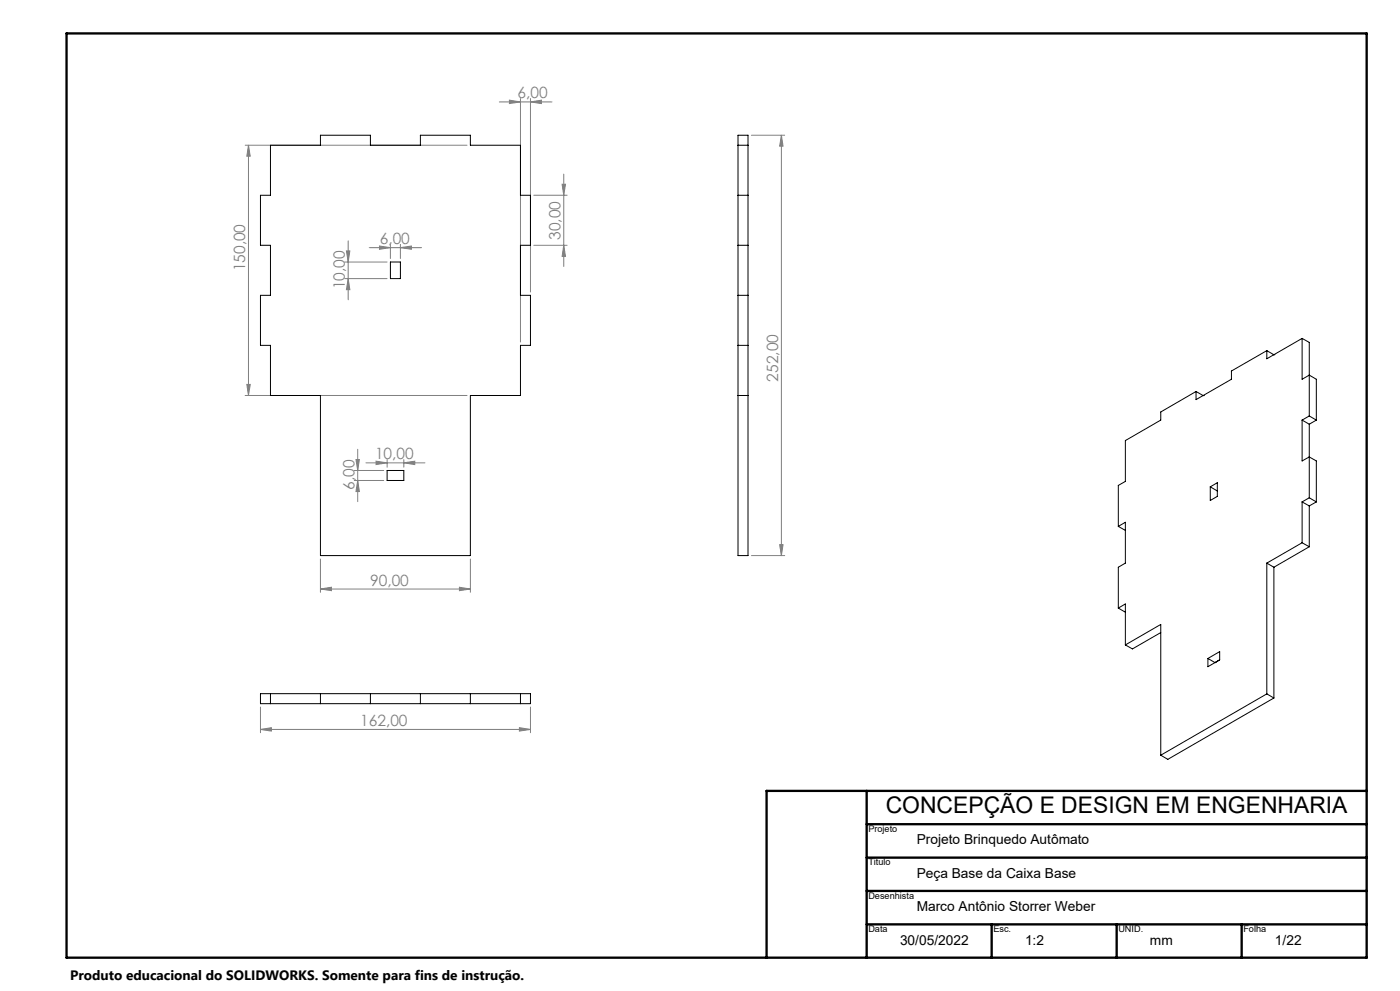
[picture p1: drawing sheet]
<svg xmlns="http://www.w3.org/2000/svg" width="420mm" height="297mm" viewBox="0 0 420 297" stroke-linecap="round" stroke-linejoin="round" font-family="sans-serif">
<g fill="none" stroke="#808080" stroke-width=".3">
<path d="M149.8 30.5h15.8M152.8 30l3.3 .5-3.3 .5zM156.1 29.5v73M159.1 30.5l3.3-.5v1zM159.1 29.5v58M73.6 43.5h66.5M74.5 43.5l.6 3.3h-1.1zM74.5 43.5v75M160.1 58.5h10M168.6 55.2h1.1l-.6 3.3zM169.1 52.2v27.7M225.4 40.5h10"/>
<path d="M234.4 40.5l.5 3.3h-1zM234.4 40.5v126M103.4 78.5h12.7M103.9 75.2h1.1l-.5 3.3zM104.5 72.2v17.6M110.8 74.2h15.7M113.8 73.7l3.3 .5-3.3 .5zM117.1 73.2v4.3M120.1 74.2l3.3-.5v1zM120.1 73.2v4.3M160.1 73.5h10M169.1 73.5l.6 3.3h-1.1z"/>
<path d="M103.4 83.5h12.7M104.5 83.5l.5 3.3h-1.1zM73.6 118.5h66.5M74 115.2h1.1l-.6 3.3zM106.8 137.7h1l-.5 3.3zM107.3 134.7v15.7M109.8 138.7h17.7M112.8 138.2l3.3 .5-3.3 .5zM116.1 137.7v2.3M121.1 138.7l3.3-.5v1zM121.1 137.7v2.3M106.3 144h8.8"/>
<path d="M106.3 141h8.8M107.3 144l.5 3.3h-1zM96.1 176.5l3.3-.5v1zM96.1 167.5v10M96.1 176.5h45M137.8 176l3.3 .5-3.3 .5zM141.1 167.5v10M225.4 166.5h10M233.9 163.2h1l-.5 3.3zM78.1 218.6l3.3-.5v1zM78.1 211.9v7.7M78.1 218.6h81"/>
<path d="M155.8 218.1l3.3 .5-3.3 .5zM159.1 211.9v7.7"/>
</g>
<path d="M20 10h390v277h-390zM260 237v50M410 237h-180v50M260 247h150M260 257h150M260 267h150M260 277h150M297.5 277v10M335 277v10M372.5 277v10" fill="none" stroke="#000" stroke-width=".7"/>
<g fill="#808080">
<path d="M159.1 30.5l3.3-.5v1zM152.8 30l3.3 .5-3.3 .5zM121.1 138.7l3.3-.5v1zM112.8 138.2l3.3 .5-3.3 .5z"/>
<path d="M96.1 176.5l3.3-.5v1zM137.8 176l3.3 .5-3.3 .5zM113.8 73.7l3.3 .5-3.3 .5zM120.1 74.2l3.3-.5v1zM78.1 218.6l3.3-.5v1zM155.8 218.1l3.3 .5-3.3 .5z"/>
<path d="M169.1 73.5l.6 3.3h-1.1zM168.6 55.2h1.1l-.6 3.3zM74 115.2h1.1l-.6 3.3zM74.5 43.5l.6 3.3h-1.1zM107.3 144l.5 3.3h-1zM106.8 137.7h1l-.5 3.3zM233.9 163.2h1l-.5 3.3zM234.4 40.5l.5 3.3h-1z"/>
<path d="M103.9 75.2h1.1l-.5 3.3zM104.5 83.5l.5 3.3h-1.1z"/>
</g>
<g fill="none" stroke="#000" stroke-width=".3">
<path d="M81.1 43.5h15v-3h15v3h15v-3h15v3h15v15h3v15h-3v15h3v15h-3v15h-15v48h-45v-48h-15v-15h-3v-15h3v-15h-3v-15h3zM221.4 40.5h3v126h-3zM221.4 58.5h3M221.4 43.5h3M117.1 78.5h3v5h-3zM221.4 73.5h3M221.4 88.5h3M221.4 103.5h3M221.4 118.5h3M358.8 117.3l-10.6 6.2v2.4l-10.6 6.1v12.3l-2.1 1.2v12.3M358.8 117.3l2.2 1.3M361 118.6h.1"/>
<path d="M380 105.1l-10.6 6.1v2.5l-10.6 6.1v-2.5M380 105.1l2.2 1.2M382.2 106.3h.1M390.6 101.4l-10.6 6.1v-2.4M390.6 101.4v12.3l2.2-1.3 2.1 1.3v12.2M390.6 101.4l2.2 1.2v22.1M390.6 125.9v12.2l2.2-1.2 2.1 1.2v12.3M390.6 125.9l2.2 1.2M392.8 127.1v22.1M392.8 124.7l-2.2 1.2M392.8 124.7l2.1 1.2M394.9 125.9l-2.1 1.2"/>
<path d="M116.1 141h5v3h-5zM335.5 157.8l2.1-1.3v12.3l-2.1 1.2v12.2M335.5 157.8l2.1 1.2M363.1 145.9l2.1-1.2v4.1l-2.1 1.2zM363.1 145.9l2.1 1.2M390.6 150.4v12.3M390.6 150.4l2.2 1.2M392.8 151.6v12.3M392.8 149.2l-2.2 1.2M392.8 149.2l2.1 1.2M394.9 150.4l-2.1 1.2M380 168.8v39.2"/>
<path d="M380 168.8l2.2 1.2M382.2 170v39.2M390.6 162.7l-10.6 6.1M390.6 162.7l2.2 1.2M392.8 163.9l-10.6 6.1M335.5 182.2l2.1-1.2v12.3M335.5 182.2l2.1 1.3M337.6 193.3l10.6-6.2v39.2M348.2 189.6l-8.5 4.9-2.1-1.2M362.4 197.3l3.5-2v2.5M362.4 197.3v2.5l3.5-2M362.4 197.3l2.1 1.3"/>
<path d="M364.5 198.6h.1M365.9 197.8l-1.4 .8M78.1 207.9h81v3h-81zM81.1 207.9v3M96.1 207.9v3M111.1 207.9v3M126.1 207.9v3M141.1 207.9v3M156.1 207.9v3M380 208l-31.8 18.3M380 208l2.2 1.2M382.2 209.2l-31.9 18.4-2.1-1.3"/>
</g>
<text font-size="6.9" x="265.7" y="243.7">CONCEPÇÃO E DESIGN EM ENGENHARIA</text>
<g font-size="4.7" fill="#808080">
<text x="155.2" y="29.5">6,00</text>
<text x="168.1" y="71.9" transform="rotate(-90 168.1 71.9)">30,00</text>
<text x="113.9" y="73.2">6,00</text>
<text x="73.6" y="81.3" transform="rotate(-90 73.6 81.3)">150,00</text>
<text x="103.5" y="86.7" transform="rotate(-90 103.5 86.7)">10,00</text>
<text x="233.4" y="114.4" transform="rotate(-90 233.4 114.4)">252,00</text>
<text x="112.5" y="137.7">10,00</text>
<text x="106.3" y="146.7" transform="rotate(-90 106.3 146.7)">6,00</text>
<text x="111" y="175.5">90,00</text>
<text x="108.1" y="217.6">162,00</text>
</g>
<g font-size="4.1">
<text x="275" y="253.1">Projeto Brinquedo Autômato</text>
<text x="275" y="263.1">Peça Base da Caixa Base</text>
<text x="275" y="273.1">Marco Antônio Storrer Weber</text>
<text x="270" y="283.1">30/05/2022</text>
<text x="307.5" y="283.1">1:2</text>
<text x="345" y="283.1">mm</text>
<text x="382.5" y="283.1">1/22</text>
<text x="21" y="293.7">Produto educacional do SOLIDWORKS. Somente para fins de instrução.</text>
</g>
<g font-size="2.7">
<text x="260.5" y="249.4">Projeto</text>
<text x="260.5" y="259.4">Titulo</text>
<text x="260.5" y="269.4">Desenhista</text>
<text x="260.5" y="279.4">Data</text>
<text x="298" y="279.4">Esc.</text>
<text x="335.5" y="279.4">UNID.</text>
<text x="373" y="279.4">Folha</text>
</g>
</svg>
